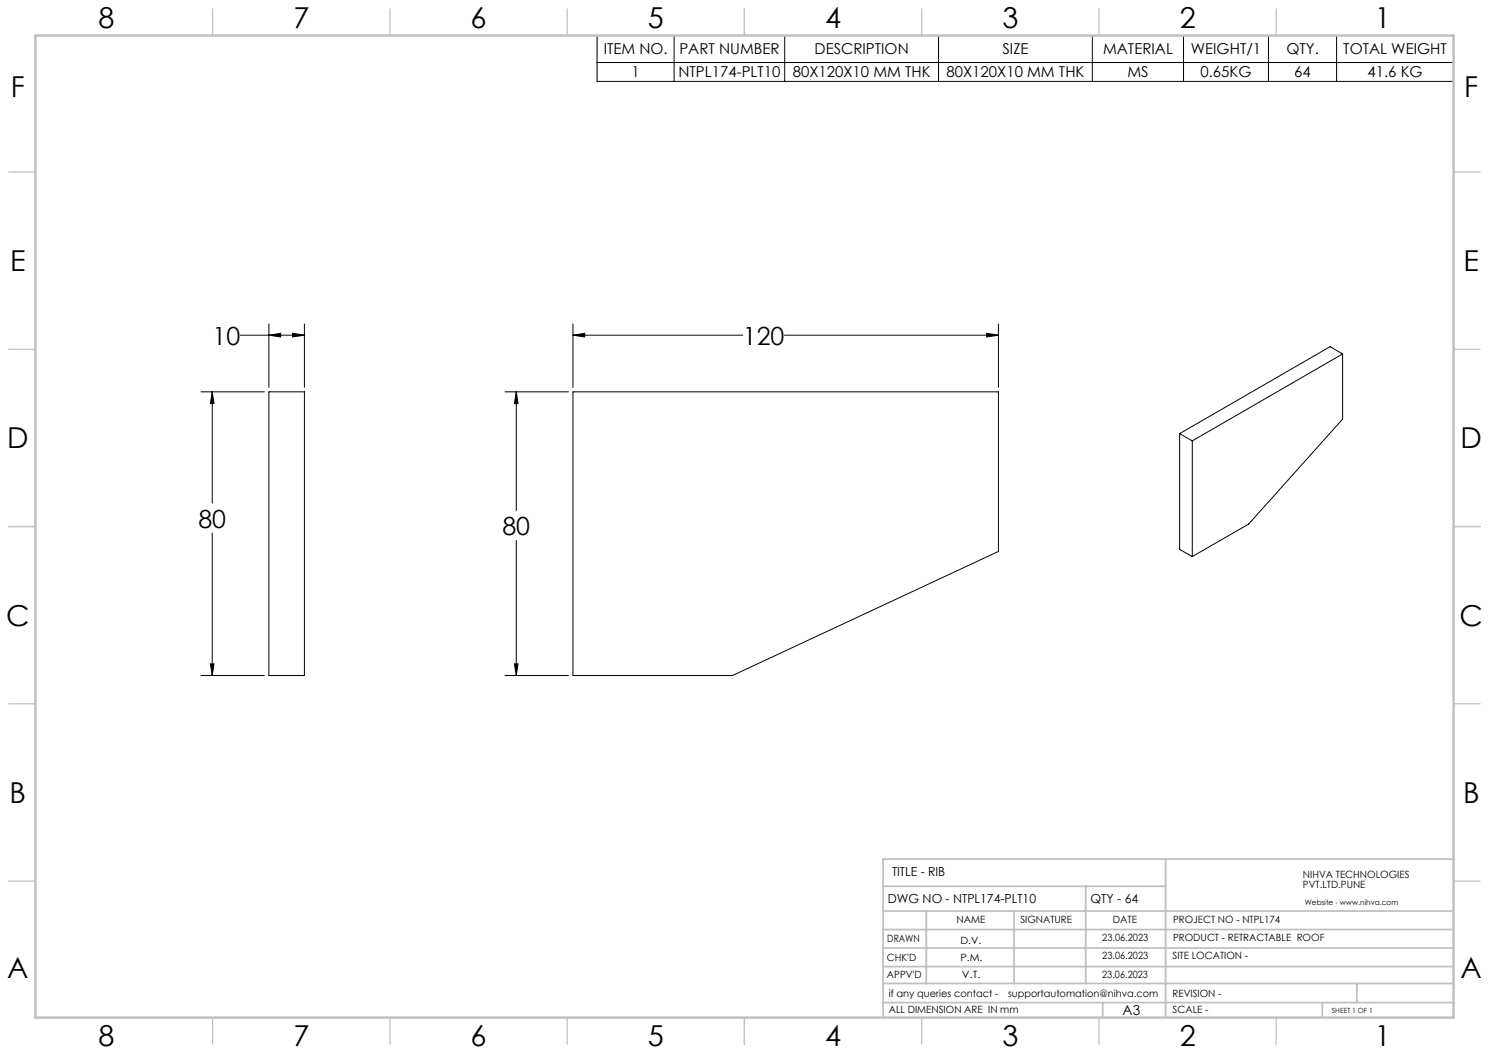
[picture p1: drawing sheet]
<svg xmlns="http://www.w3.org/2000/svg" width="420mm" height="297mm" viewBox="0 0 420 297" stroke-linecap="round" stroke-linejoin="round" font-family="sans-serif">
<g fill="none" stroke="#000" stroke-width=".28">
<path d="M168.4 10h241.6v13h-241.6zM168.4 17.6h241.6M190.1 10v13M221.3 10v13M264.7 10v13M308.1 10v13M333.8 10v13M357.8 10v13M377 10v13M67.8 94.5h18.1M75.8 94.5l3.4-.5v1zM75.8 91.4v17.9"/>
<path d="M82.6 94l3.3 .5-3.3 .5zM85.9 91.4v17.9M161.6 94.5l3.3-.5v1zM161.6 91.4v17.9M161.6 94.5h47.9M221.3 94.5h60.3M278.3 94l3.3 .5-3.3 .5zM281.6 91.4v17.9M378.7 99.8l-3.5-2-42.5 24.5M378.7 99.8l-42.4 24.6M378.7 99.8v18.4l-26.5 29.6-15.9 9.2M56.7 110.5h17.9"/>
<path d="M59.9 110.5l.5 3.3h-1.1zM59.9 110.5v31.4M75.8 110.5h10.1v80h-10.1zM142.5 110.5h17.8M145.6 110.5l.5 3.3h-1zM145.6 110.5v33.5M161.6 110.5h120v45l-75 35h-45zM332.7 122.3l3.6 2.1M332.7 122.3v32.7l3.6 2M336.3 124.4v32.6M59.9 150.4v40.1M145.6 152.4v38.1"/>
<path d="M56.7 190.5h17.9M59.3 187.3h1.1l-.5 3.2zM142.5 190.5h17.8M145.1 187.3h1l-.5 3.2z"/>
</g>
<g fill="none" stroke="#c0c0c0" stroke-width=".35">
<path d="M60 2.5v7.5M110 2.5v7.5M160 2.5v7.5M210 2.5v7.5M260 2.5v7.5M310 2.5v7.5M360 2.5v7.5M2.5 48.5h7.5M410 48.5h7.5M2.5 98.5h7.5M410 98.5h7.5M2.5 148.5h7.5"/>
<path d="M410 148.5h7.5M2.5 198.5h7.5M410 198.5h7.5M2.5 248.5h7.5M410 248.5h7.5M60 287v7.5M110 287v7.5M160 287v7.5M210 287v7.5M260 287v7.5M310 287v7.5M360 287v7.5"/>
</g>
<g fill="none" stroke="#c0c0c0" stroke-width=".5">
<path d="M249.1 257h160.9M249.1 250h79.7M261.3 257v20.4M286 257v20.4M306.2 250v27.4M328.8 242.3v44.7M410 242.3h-160.9v44.7M249.1 272.6h160.9M249.1 267.4h160.9M249.1 262.2h160.9M249.1 277.4h160.9M382.7 277.4v5.4"/>
<path d="M249.1 282.8h160.9M311 282.8v4.2M373 282.8v4.2"/>
</g>
<path d="M10 10h400v277h-400z" fill="none" stroke="#c0c0c0" stroke-width=".7"/>
<path d="M278.3 94l3.3 .5-3.3 .5zM161.6 94.5l3.3-.5v1zM145.6 110.5l.5 3.3h-1zM145.1 187.3h1l-.5 3.2zM82.6 94l3.3 .5-3.3 .5zM75.8 94.5l3.4-.5v1zM59.9 110.5l.5 3.3h-1.1zM59.3 187.3h1.1l-.5 3.2z" fill="#000"/>
<g font-size="8.1">
<text x="27.8" y="8">8</text>
<text x="82.8" y="8">7</text>
<text x="132.8" y="8">6</text>
<text x="182.8" y="8">5</text>
<text x="232.8" y="8">4</text>
<text x="282.8" y="8">3</text>
<text x="332.8" y="8">2</text>
<text x="387.8" y="8">1</text>
<text x="3" y="27.2">F</text>
<text x="413" y="27.2">F</text>
<text x="2.8" y="76.5">E</text>
<text x="412.8" y="76.5">E</text>
<text x="2" y="126.5">D</text>
<text x="412" y="126.5">D</text>
<text x="1.7" y="176.5">C</text>
<text x="411.7" y="176.5">C</text>
<text x="2.7" y="226.5">B</text>
<text x="412.7" y="226.5">B</text>
<text x="2" y="275.7">A</text>
<text x="412" y="275.7">A</text>
<text x="27.8" y="295">8</text>
<text x="82.8" y="295">7</text>
<text x="132.8" y="295">6</text>
<text x="182.8" y="295">5</text>
<text x="232.8" y="295">4</text>
<text x="282.8" y="295">3</text>
<text x="332.8" y="295">2</text>
<text x="387.8" y="295">1</text>
</g>
<g font-size="7.1">
<text x="60" y="97.2">10</text>
<text x="209.5" y="97.2">120</text>
<text x="56" y="148.8">80</text>
<text x="141.7" y="150.9">80</text>
</g>
<g font-size="4.2">
<text x="170.3" y="15.3">ITEM NO.</text>
<text x="191.6" y="15.3">PART NUMBER</text>
<text x="229.8" y="15.3">DESCRIPTION</text>
<text x="282.8" y="15.3">SIZE</text>
<text x="311.1" y="15.3">MATERIAL</text>
<text x="335.9" y="15.3">WEIGHT/1</text>
<text x="362.8" y="15.3">QTY.</text>
<text x="378.9" y="15.3">TOTAL WEIGHT</text>
<text x="178.1" y="21.8">1</text>
<text x="191.4" y="21.8">NTPL174-PLT10</text>
<text x="223.6" y="21.8">80X120X10 MM THK</text>
<text x="267" y="21.8">80X120X10 MM THK</text>
<text x="318" y="21.8">MS</text>
<text x="338.6" y="21.8">0.65KG</text>
<text x="365.1" y="21.8">64</text>
<text x="385.7" y="21.8">41.6 KG</text>
</g>
<text font-size="3.9" x="316.7" y="286.4">A3</text>
<g font-size="3.5">
<text x="251.6" y="247.2">TITLE - RIB</text>
<text x="250.4" y="254.8">DWG NO - NTPL174-PLT10</text>
<text x="307.6" y="254.8">QTY - 64</text>
</g>
<g font-size="2.8">
<text x="367.5" y="247.7">NIHVA TECHNOLOGIES</text>
<text x="367.5" y="250.5">PVT.LTD.PUNE</text>
<text x="269.8" y="260.4">NAME</text>
<text x="287.8" y="260.4">SIGNATURE</text>
<text x="313.9" y="260.5">DATE</text>
<text x="330.9" y="260.5">PROJECT NO - NTPL174</text>
<text x="250.3" y="265.7">DRAWN</text>
<text x="270.9" y="266.1">D.V.</text>
<text x="310.9" y="265.5">23.06.2023</text>
<text x="330.9" y="265.5">PRODUCT - RETRACTABLE ROOF</text>
<text x="250.2" y="271.1">CHK'D</text>
<text x="250.2" y="275.8">APPV'D</text>
<text x="270.9" y="271.1">P.M.</text>
<text x="271.3" y="275.8">V.T.</text>
<text x="310.9" y="270.6">23.06.2023</text>
<text x="310.9" y="275.7">23.06.2023</text>
<text x="330.7" y="270.6">SITE LOCATION -</text>
<text x="250.7" y="281.1">if any queries contact -</text>
<text x="284.3" y="281.1">supportautomation@nihva.com</text>
<text x="330.7" y="281.1">REVISION -</text>
<text x="250.7" y="285.6">ALL DIMENSION ARE IN mm</text>
<text x="330.7" y="285.6">SCALE -</text>
</g>
<text font-size="2.1" x="368.1" y="255.1">Website - www.nihva.com</text>
<text font-size="2" x="375.7" y="285.6">SHEET 1 OF 1</text>
</svg>
